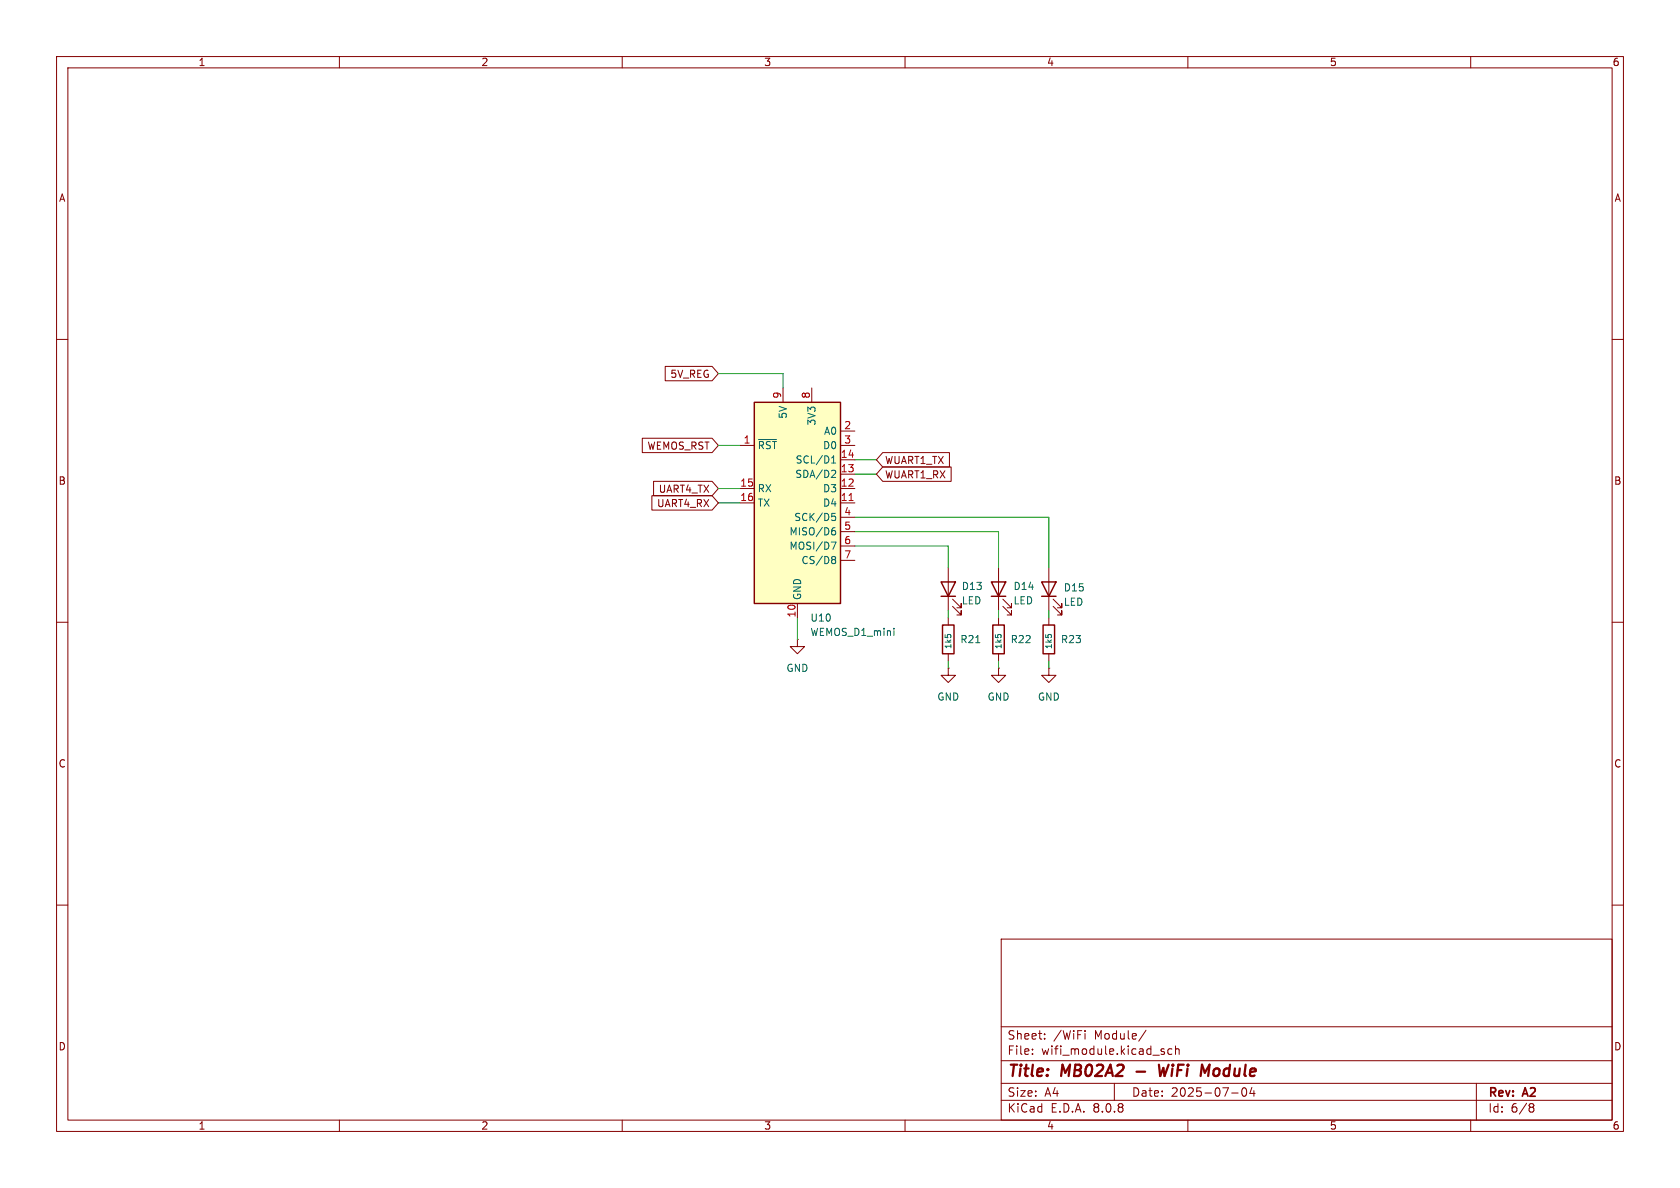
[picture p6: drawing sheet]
<svg xmlns="http://www.w3.org/2000/svg" width="297mm" height="210mm" viewBox="0 0 297 210" stroke-linecap="round" stroke-linejoin="round" font-family="sans-serif">
<g fill="none" stroke="#840000" stroke-width=".18">
<path d="M10 10h277v190h-277zM12 12h273v186h-273zM60 10v2M110 10v2M160 10v2M210 10v2M260 10v2M10 60h2M285 60h2M10 110h2M141 113v1.3h1.2l-1.2 1.3-1.3-1.3h1.3M141 113h.1"/>
<path d="M167.6 118.1v1.3h1.3l-1.3 1.3-1.2-1.3h1.2M167.6 118.1h.1M167.6 100.3v7.7M167.6 109.2v1.3M167.6 115.6v1.2M168.4 107.2l1.5 1.5v-.7v.7h-.7M168.4 105.9l1.5 1.5v-.7v.7h-.7M176.5 118.1v1.3h1.3l-1.3 1.3-1.2-1.3h1.2M176.5 118.1h.1M176.5 100.3v7.7M176.5 109.2v1.3M176.5 115.6v1.2"/>
<path d="M177.3 107.2l1.5 1.5v-.7v.7h-.7M177.3 105.9l1.5 1.5v-.7v.7h-.7M185.4 118.1v1.3h1.3l-1.3 1.3-1.3-1.3h1.3M185.4 118.1h.1M185.4 100.3v7.7M185.4 109.2v1.3M185.4 115.6v1.2M186.2 107.2l1.5 1.5v-.7v.7h-.8M186.2 105.9l1.5 1.5v-.7v.7h-.8M285 110h2M10 160h2M177 166h108v32h-108z"/>
<path d="M285 160h2M60 198v2M110 198v2M160 198v2M177 194.5h108M177 191.5h108M177 187.5h108M177 181.5h108M182.5 186.3v.1M182.5 185.5v.1M184.7 183.6v.1M184.7 182.8v.1"/>
<path d="M191.8 182.2v.1M191.8 182.7v1M197 191.5v3M202.6 182.1l-1.3 2M205.5 185.9l.3 .1 .1 .2-.2 .2h-.3M205.5 185.4l.3 .1M207.2 185.5l-.5-.1-.2 .3v.4l.1 .2h.6M207.8 185.5l.2-.1 .4 .1 .1 .9M207.8 184.9v1.5M210 198v2M217.7 193.2h1.2M219.7 192.4l.2-.1a.81 .81 0 0 1 .6 .6 .81 .81 0 0 1-.3 .8l-.2 .1a.81 .81 0 0 1-.3-1.4z"/>
<path d="M221.3 192.2l-.3 1.1h.9M221.7 192.8v1M260 198v2M261 191.5v6.5M270.6 195.1l.4 .1 .2 .2-.3 .3M270.6 195.7h.3M270.9 195.7l.2 .2 .1 .4-.2 .2-.4 .1"/>
</g>
<path d="M200.9 189.4h1.5M204.9 188.2l.2 2 .6-1.4 .2 1.4 .7-2M213 189.6l.8-1.4-.2 2" fill="none" stroke="#840000" stroke-width=".4"/>
<path d="M166.4 102.9h2.5l-1.3 2.5zM166.4 105.4h2.5M166.6 110.5h2.1v5.1h-2.1zM175.3 102.9h2.5l-1.3 2.5zM175.3 105.4h2.5M175.5 110.5h2v5.1h-2zM184.1 102.9h2.6l-1.3 2.5zM184.1 105.4h2.6M184.4 110.5h2v5.1h-2z" fill="none" stroke="#840000" stroke-width=".25"/>
<path d="M172.5 113.6h.7" fill="none" stroke="#006464" stroke-width=".18"/>
<path d="M133.3 71.1h15.3v35.6h-15.3z" fill="#ffffc2"/>
<path d="M133.3 71.1h15.3v35.6h-15.3z" fill="none" stroke="#840000" stroke-width=".25"/>
<g fill="none" stroke="#840000" stroke-width=".18">
<path d="M113.5 77.5h12.4l1.1 1.2-1.1 1.3h-12.4zM117.6 64.8h8.3l1.1 1.2-1.1 1.3h-8.3zM130.8 78.7h2.5M138.4 68.6v2.5M143.5 68.6v2.5M148.6 78.7h2.5M148.6 76.2h2.5M115.2 87.6h10.7l1.1 1.3-1.1 1.3h-10.7zM115.5 85.1h10.4l1.1 1.3-1.1 1.2h-10.4zM130.8 88.9h2.5M130.8 86.4h2.5M148.6 88.9h2.5"/>
<path d="M148.6 86.4h2.5M148.6 83.8h2.5M148.6 81.3h2.5M148.6 91.4h2.5M148.6 94h2.5M148.6 96.5h2.5M148.6 99.1h2.5M156.1 80h11.7v2.6h-11.7l-1.2-1.3zM156.1 82.5h12.1v2.6h-12.1l-1.2-1.3zM141 106.7v2.5"/>
</g>
<g fill="none" stroke="#006464" stroke-width=".18">
<path d="M134.1 77.7h3.2M147 95.8h.8l-.5 1.3M147 81.9h.7M147 81l.4-.4v1.3M147.1 90.7h.6M147.2 83.1l.4 .1 .1 .3-.7 .9h.7M147.2 91.2h.3l.2 .3-.1 .5h-.4M147.3 93.8h.2l.2 .2v.4l-.4 .2M147.3 98.4h.2l.2 .2-.2 .3M147.3 98.9h.2M147.5 98.9l.2 .3v.2l-.1 .2h-.3M147.6 93.3l-.3 .1"/>
<path d="M158 111.1v.1M158 111.5v.8"/>
</g>
<path d="M150.1 88.5h.7" fill="none" stroke="#a90000" stroke-width=".18"/>
<g fill="none" stroke="#009600" stroke-width=".18">
<path d="M127 66h11.4v2.6M127 78.7h3.8M127 86.4h3.8M127 88.9h3.8M151.1 91.4h34.3v8.9M151.1 96.5h16.5v3.8M151.1 94h25.4v6.3M151.1 83.8h3.8M151.1 81.3h3.8M141 109.2v3.8M167.6 108v1.2M167.6 116.8v1.3"/>
<path d="M176.5 108v1.2M176.5 116.8v1.3M185.4 108v1.2M185.4 116.8v1.3"/>
</g>
<g font-size="2.8" fill="#840000">
<text x="178" y="190.9">Title:</text>
<text x="187.7" y="190.9">MB02A2</text>
<text x="206.5" y="190.9">WiFi</text>
<text x="214.7" y="190.9">Module</text>
</g>
<g font-size="2.1" fill="#840000">
<text x="178" y="184">Sheet:</text>
<text x="186.2" y="184">/WiFi</text>
<text x="193.5" y="184">Module/</text>
<text x="178" y="186.7">File:</text>
<text x="184.1" y="186.7">wifi_module.kicad_sch</text>
<text x="178" y="196.9">KiCad</text>
<text x="178" y="194.1">Size:</text>
<text x="184.7" y="194.1">A4</text>
<text x="185.7" y="196.9">E.D.A.</text>
<text x="193.3" y="196.9">8.0.8</text>
<text x="200" y="194.1">Date:</text>
<text x="207" y="194.1">2025-07-04</text>
<text x="263" y="194.3">Rev:</text>
<text x="263" y="196.9">Id:</text>
<text x="267.1" y="196.9">6/8</text>
<text x="269.4" y="194.3">A2</text>
</g>
<g font-size="1.8" fill="#840000">
<text x="35" y="11.9">1</text>
<text x="85" y="11.9">2</text>
<text x="135" y="11.9">3</text>
<text x="185" y="11.9">4</text>
<text x="235" y="11.9">5</text>
<text x="285" y="11.9">6</text>
<text x="10.3" y="35.9">A</text>
<text x="285.3" y="35.9">A</text>
<text x="118.4" y="67">5V_REG</text>
<text x="114.4" y="79.7">WEMOS_RST</text>
<text x="156.4" y="82.2">WUART1_TX</text>
<text x="10.3" y="85.9">B</text>
<text x="116.1" y="89.9">UART4_RX</text>
<text x="116.4" y="87.3">UART4_TX</text>
<text x="156.4" y="84.8">WUART1_RX</text>
<text x="285.3" y="85.9">B</text>
<text x="10.3" y="135.9">C</text>
<text x="285.3" y="135.9">C</text>
<text x="10.3" y="185.9">D</text>
<text x="285.3" y="185.9">D</text>
<text x="35" y="199.9">1</text>
<text x="85" y="199.9">2</text>
<text x="135" y="199.9">3</text>
<text x="185" y="199.9">4</text>
<text x="235" y="199.9">5</text>
<text x="285" y="199.9">6</text>
</g>
<g font-size="1.8" fill="#a90000">
<text x="138.2" y="70.6" transform="rotate(-90 138.2 70.6)">9</text>
<text x="143.3" y="70.6" transform="rotate(-90 143.3 70.6)">8</text>
<text x="149.2" y="75.9">2</text>
<text x="131.4" y="78.5">1</text>
<text x="148.5" y="83.6">13</text>
<text x="148.5" y="81">14</text>
<text x="149.2" y="78.5">3</text>
<text x="130.8" y="86.1">15</text>
<text x="130.8" y="88.6">16</text>
<text x="148.5" y="88.6">11</text>
<text x="148.5" y="86.1">12</text>
<text x="149.2" y="91.2">4</text>
<text x="149.2" y="93.7">5</text>
<text x="149.2" y="96.3">6</text>
<text x="149.2" y="98.8">7</text>
<text x="140.7" y="109.3" transform="rotate(-90 140.7 109.3)">10</text>
</g>
<g font-size="1.8" fill="#006464">
<text x="139.3" y="74.1" transform="rotate(-90 139.3 74.1)">5V</text>
<text x="144.4" y="75.3" transform="rotate(-90 144.4 75.3)">3V3</text>
<text x="145.6" y="77.1">A0</text>
<text x="133.9" y="79.6">~{RST}</text>
<text x="140.6" y="82.1">SCL/D1</text>
<text x="145.4" y="79.6">D0</text>
<text x="133.9" y="87.2">RX</text>
<text x="133.9" y="89.8">TX</text>
<text x="140.5" y="84.7">SDA/D2</text>
<text x="145.4" y="89.8">D4</text>
<text x="145.4" y="87.2">D3</text>
<text x="139.5" y="94.8">MISO/D6</text>
<text x="140.3" y="92.3">SCK/D5</text>
<text x="139.5" y="97.4">MOSI/D7</text>
<text x="141.6" y="99.9">CS/D8</text>
<text x="141.8" y="106.2" transform="rotate(-90 141.8 106.2)">GND</text>
<text x="169.9" y="107">LED</text>
<text x="169.9" y="104.5">D13</text>
<text x="179.1" y="107">LED</text>
<text x="179.1" y="104.5">D14</text>
<text x="188" y="107.3">LED</text>
<text x="188" y="104.7">D15</text>
<text x="143.2" y="110.1">U10</text>
<text x="143.2" y="112.6">WEMOS_D1_mini</text>
<text x="169.7" y="113.9">R21</text>
<text x="178.6" y="113.9">R22</text>
<text x="187.5" y="113.9">R23</text>
<text x="138.9" y="119">GND</text>
<text x="165.6" y="124.1">GND</text>
<text x="174.5" y="124.1">GND</text>
<text x="183.4" y="124.1">GND</text>
</g>
<g font-size="1.4" fill="#006464">
<text x="168.4" y="114.8" transform="rotate(-90 168.4 114.8)">1k5</text>
<text x="177.3" y="114.8" transform="rotate(-90 177.3 114.8)">1k5</text>
<text x="186.2" y="114.8" transform="rotate(-90 186.2 114.8)">1k5</text>
</g>
</svg>
